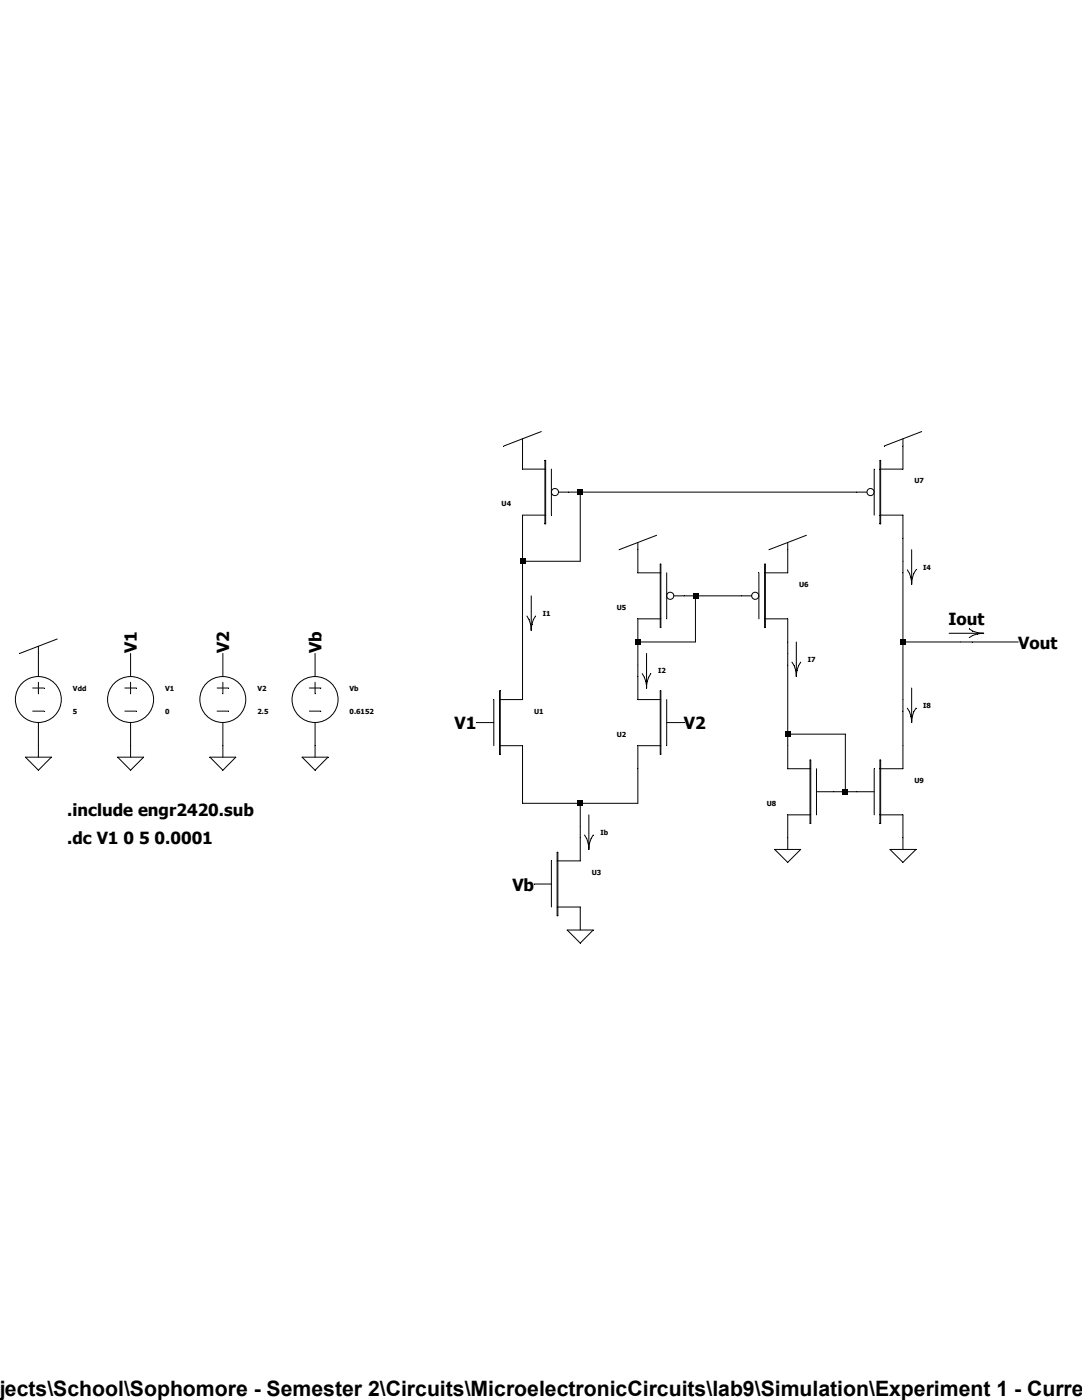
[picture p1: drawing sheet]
<svg xmlns="http://www.w3.org/2000/svg" width="216mm" height="279mm" viewBox="0 0 216 279" stroke-linecap="round" stroke-linejoin="round" font-family="sans-serif">
<g fill="none" stroke="#000" stroke-width=".2">
<path d="M104.3 87.6v6h4.6M108 86.1l-7.5 2.9M108.7 91.9h.2v12.6h-.2zM110 93.6v9.2M111.5 98.2h61.5M115.8 98.2v13.8h-11.5M174.4 93.6v9.2M175.6 91.9h.1v12.6h-.1zM180.2 87.6v6h-4.6M183.9 86.1l-7.5 2.9M106 118.9v6.9M108.9 102.8h-4.6v36.8h-4.6"/>
<path d="M127.3 108.3v6h4.6M131 106.8l-7.5 2.9M131.7 112.6h.2v12.6h-.2zM133 114.3v9.2M134.5 118.9h15.5M138.8 118.9v9.2h-11.5M151.4 114.3v9.2M152.6 112.6h.1v12.6h-.1zM157.2 108.3v6h-4.6M160.9 106.8l-7.5 2.9M175.6 102.8h4.6v50.6h-4.6M181 113.7l.5 .7 .4 1.8 .4-1.8 .5-.7"/>
<path d="M181.9 109.7v6.9M6.5 137.3h2.3M7.7 129v6M7.7 136.2v2.3M11.4 127.5l-7.5 2.9M24.9 137.3h2.3M26.1 130.4v4.6M26.1 136.2v2.3M43.3 137.3h2.3M44.5 130.4v4.6M44.5 136.2v2.3M61.7 137.3h2.3"/>
<path d="M62.9 130.4v4.6M62.9 136.2v2.3M98.5 139.6v9.2M99.7 137.9h.1v12.6h-.1zM106.9 122.9l-.5 .8-.4 1.7-.4-1.7-.5-.8M128.1 134.4l.5 .7 .4 1.8 .4-1.8 .5-.7M129 130.4v6.9M131.7 137.9h.2v12.6h-.2zM131.9 123.5h-4.6v16.1h4.6M133 139.6v9.2M152.6 123.5h4.6v29.9h4.6M158 132.1l.5 .8 .4 1.7 .4-1.7 .5-.8"/>
<path d="M158.9 128.1v6.9M180.2 128.1h23M181.9 137.3v6.9M189.4 126.4h6.9M193.4 125.5l.7 .5 1.8 .4-1.8 .4-.7 .5M5.1 151.1h5.1l-2.5 2.6zM6.5 141.9h2.3M7.7 144.2v6.9M23.5 151.1h5.2l-2.6 2.6zM24.9 141.9h2.3M26.1 144.2v6.9M41.9 151.1h5.2l-2.6 2.6z"/>
<path d="M43.3 141.9h2.3M44.5 144.2v6.9M60.3 151.1h5.1l-2.5 2.6zM61.7 141.9h2.3M62.9 144.2v6.9M95.1 144.2h3.4M99.7 148.8h4.6v11.5h23v-11.5h4.6M133 144.2h3.5M157.2 146.5h11.5v11.5M161.6 151.7h.2v12.6h-.2zM162.9 158h11.5M162.9 153.4v9.2"/>
<path d="M174.4 153.4v9.2M175.6 151.7h.1v12.6h-.1zM181 141.3l.5 .7 .4 1.8 .4-1.8 .5-.7M106.6 176.4h3.4M110 171.8v9.2M111.2 170.1h.1v12.7h-.1zM115.8 160.3v11.5h-4.6M116.6 166.6l.5 .8 .4 1.7 .4-1.7 .5-.8M117.5 162.6v6.9M154.6 169.5h5.2l-2.6 2.6zM161.8 162.6h-4.6v6.9M175.6 162.6h4.6v6.9"/>
<path d="M177.6 169.5h5.2l-2.6 2.6zM111.2 181h4.6v4.6M113.2 185.6h5.2l-2.6 2.6z"/>
<circle cx="110.7" cy="98.2" r=".71"/>
<circle cx="173.7" cy="98.2" r=".71"/>
<circle cx="133.7" cy="118.9" r=".71"/>
<circle cx="150.7" cy="118.9" r=".71"/>
<circle cx="7.6" cy="139.6" r="4.6"/>
<circle cx="26.1" cy="139.6" r="4.6"/>
<circle cx="44.5" cy="139.6" r="4.6"/>
<circle cx="62.9" cy="139.6" r="4.6"/>
</g>
<path d="M115.2 97.6h1.2v1.2h-1.2zM103.7 111.4h1.2v1.2h-1.2zM138.2 118.3h1.2v1.2h-1.2zM126.7 127.6h1.2v1.1h-1.2zM179.6 127.6h1.2v1.1h-1.2zM156.6 145.9h1.2v1.2h-1.2zM168.1 157.4h1.2v1.2h-1.2zM115.2 159.7h1.2v1.2h-1.2z" fill="#000"/>
<text font-size="4.2" x="-.2" y="278.6">jects\School\Sophomore - Semester 2\Circuits\MicroelectronicCircuits\lab9\Simulation\Experiment 1 - Curre</text>
<g font-size="3.3">
<text x="189.2" y="124.8">Iout</text>
<text x="27.3" y="130.4" transform="rotate(-90 27.3 130.4)">V1</text>
<text x="45.7" y="130.4" transform="rotate(-90 45.7 130.4)">V2</text>
<text x="64.1" y="130.4" transform="rotate(-90 64.1 130.4)">Vb</text>
<text x="203.2" y="129.4">Vout</text>
<text x="90.7" y="145.5">V1</text>
<text x="136.5" y="145.5">V2</text>
<text x="13.4" y="162.8">.include engr2420.sub</text>
<text x="13.4" y="168.5">.dc V1 0 5 0.0001</text>
<text x="102.2" y="177.7">Vb</text>
</g>
<g font-size="1.4">
<text x="100.1" y="101.1">U4</text>
<text x="182.5" y="96.5">U7</text>
<text x="184.2" y="113.7">I4</text>
<text x="159.5" y="117.2">U6</text>
<text x="108.3" y="122.9">I1</text>
<text x="123.1" y="121.8">U5</text>
<text x="14.6" y="137.9">Vdd</text>
<text x="33" y="137.9">V1</text>
<text x="51.4" y="137.9">V2</text>
<text x="69.8" y="137.9">Vb</text>
<text x="131.3" y="134.4">I2</text>
<text x="161.2" y="132.1">I7</text>
<text x="14.6" y="142.5">5</text>
<text x="33" y="142.5">0</text>
<text x="51.4" y="142.5">2.5</text>
<text x="69.8" y="142.5">0.6152</text>
<text x="106.6" y="142.5">U1</text>
<text x="184.2" y="141.3">I8</text>
<text x="123.1" y="147.1">U2</text>
<text x="153" y="160.9">U8</text>
<text x="182.5" y="156.3">U9</text>
<text x="119.8" y="166.6">Ib</text>
<text x="118.1" y="174.7">U3</text>
</g>
</svg>
